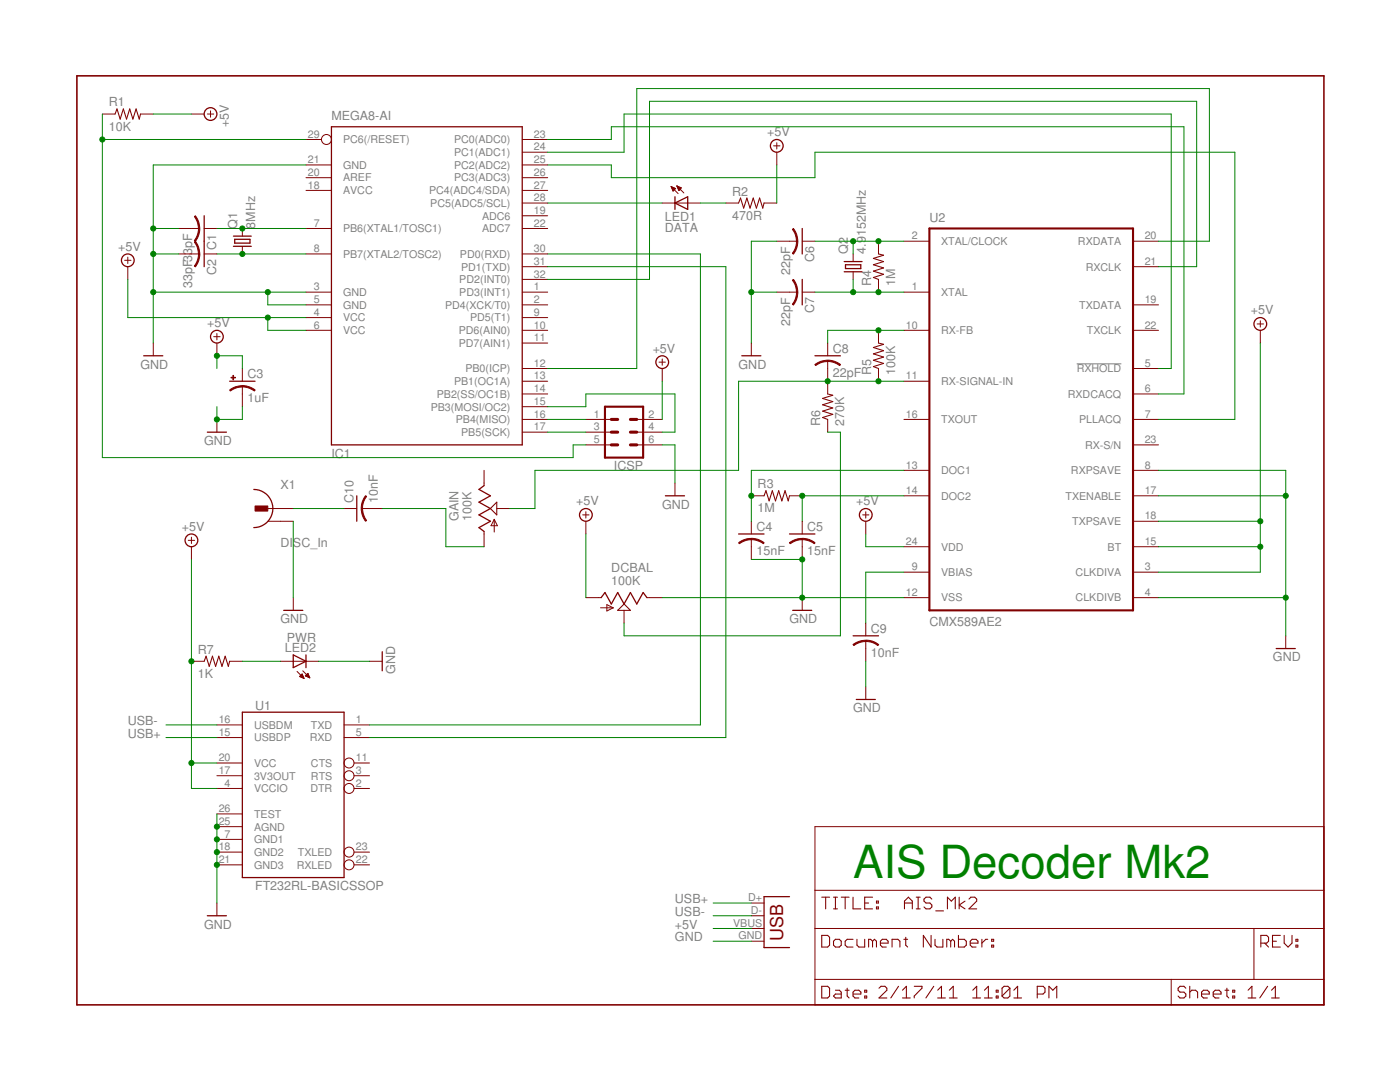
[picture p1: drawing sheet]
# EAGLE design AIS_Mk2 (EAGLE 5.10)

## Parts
C1  33pF  C-USC0805  [C0805]
C2  33pF  C-USC0805  [C0805]
C3  1uF  CPOL-USE2,5-6E  [E2,5-6E]
C4  15nF  C-USC0805  [C0805]
C5  15nF  C-USC0805  [C0805]
C6  22pF  C-USC0805  [C0805]
C7  22pF  C-USC0805  [C0805]
C8  22pF  C-USC0805  [C0805]
C9  10nF  C-USC0805  [C0805]
C10  10nF  C-USC0805  [C0805]
DCBAL  100K  TRIM_US-CA6V  [CA6V]
GAIN  100K  TRIM_US-CA6V  [CA6V]
IC1  MEGA8-AI  [TQFP32-08]
ICSP  MA03-2  [MA03-2]
LED1  DATA  LEDCHIP-LED0805  [CHIP-LED0805]
LED2  PWR  LEDCHIP-LED0805  [CHIP-LED0805]
Q1  8MHz  CRYSTALHC49S  [HC49/S]
Q2  4.9152MHz  CRYSTALHC49S  [HC49/S]
R1  10K  R-US_M0805  [M0805]
R2  470R  R-US_M0805  [M0805]
R3  1M  R-US_M0805  [M0805]
R4  1M  R-US_M0805  [M0805]
R5  100K  R-US_M0805  [M0805]
R6  270K  R-US_M0805  [M0805]
R7  1K  R-US_M0805  [M0805]
U1  FT232RL-BASICSSOP  [SSOP28DB]
U2  CMX589AE2  [TSSOP24]
X1  PG203J  [PG203J]
X2  USBSMD  [USB-MINIB]

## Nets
+5V: C3.+ DCBAL.A IC1.4(VCC) IC1.6(VCC) ICSP.2 R1.2 R2.2 R7.1 U1.4(VCCIO) U1.20(VCC) U2.3(CLKDIVA) U2.15(BT) U2.18(TXPSAVE) U2.24(VDD) X2.VBUS
DCBAL: DCBAL.S R6.1
GND: C1.2 C2.2 C3.- C4.2 C5.2 C6.2 C7.2 C9.2 DCBAL.E IC1.3(GND) IC1.5(GND) IC1.21(GND) ICSP.6 LED2.C U1.7(GND1) U1.18(GND2) U1.21(GND3) U1.25(AGND) U1.26(TEST) U2.4(CLKDIVB) U2.8(RXPSAVE) U2.12(VSS) U2.17(TXENABLE) X1.1 X1.2 X1.3 X2.GND
N$1: C2.1 IC1.8(PB7(XTAL2/TOSC2)) Q1.1
N$2: C1.1 IC1.7(PB6(XTAL1/TOSC1)) Q1.2
N$3: IC1.16(PB4(MISO)) ICSP.1
N$4: IC1.17(PB5(SCK)) ICSP.3
N$5: IC1.15(PB3(MOSI/OC2)) ICSP.4
N$6: IC1.29(PC6(/RESET)) ICSP.5 R1.1
N$7: C4.1 R3.1 U2.13(DOC1)
N$8: IC1.28(PC5(ADC5/SCL)) LED1.C
N$9: LED1.A R2.1
N$10: C5.1 R3.2 U2.14(DOC2)
N$11: IC1.30(PD0(RXD)) U1.1(TXD)
N$12: IC1.31(PD1(TXD)) U1.5(RXD)
N$13: C7.1 Q2.1 R4.1 U2.1(XTAL)
N$14: C6.1 Q2.2 R4.2 U2.2(XTAL/CLOCK)
N$15: C8.1 R5.2 U2.10(RX-FB)
N$16: C10.2 GAIN.A
N$17: C10.1 X1.5
N$18: C9.1 U2.9(VBIAS)
N$19: IC1.32(PD2(INT0)) U2.21(RXCLK)
N$20: IC1.12(PB0(ICP)) U2.20(RXDATA)
N$21: IC1.24(PC1(ADC1)) U2.5(!RXHOLD!)
N$22: IC1.23(PC0(ADC0)) U2.6(RXDCACQ)
N$23: IC1.25(PC2(ADC2)) U2.7(PLLACQ)
N$24: LED2.A R7.2
SIG: C8.2 GAIN.S R5.1 R6.2 U2.11(RX-SIGNAL-IN)
USB+: U1.15(USBDP) X2.D+
USB-: U1.16(USBDM) X2.D-
Unconnected: GAIN.E IC1.1(PD3(INT1)) IC1.2(PD4(XCK/T0)) IC1.9(PD5(T1)) IC1.10(PD6(AIN0)) IC1.11(PD7(AIN1)) IC1.13(PB1(OC1A)) IC1.14(PB2(SS/OC1B)) IC1.19(ADC6) IC1.20(AREF) IC1.22(ADC7) IC1.26(PC3(ADC3)) IC1.27(PC4(ADC4/SDA)) U1.2(DTR) U1.3(RTS) U1.11(CTS) U1.17(3V3OUT) U1.22(RXLED) U1.23(TXLED) U2.16(TXOUT) U2.19(TXDATA) U2.22(TXCLK) U2.23(RX-S/N) X1.4

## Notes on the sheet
- AIS Decoder Mk2

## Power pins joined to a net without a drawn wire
AVCC: IC1.18(AVCC)
